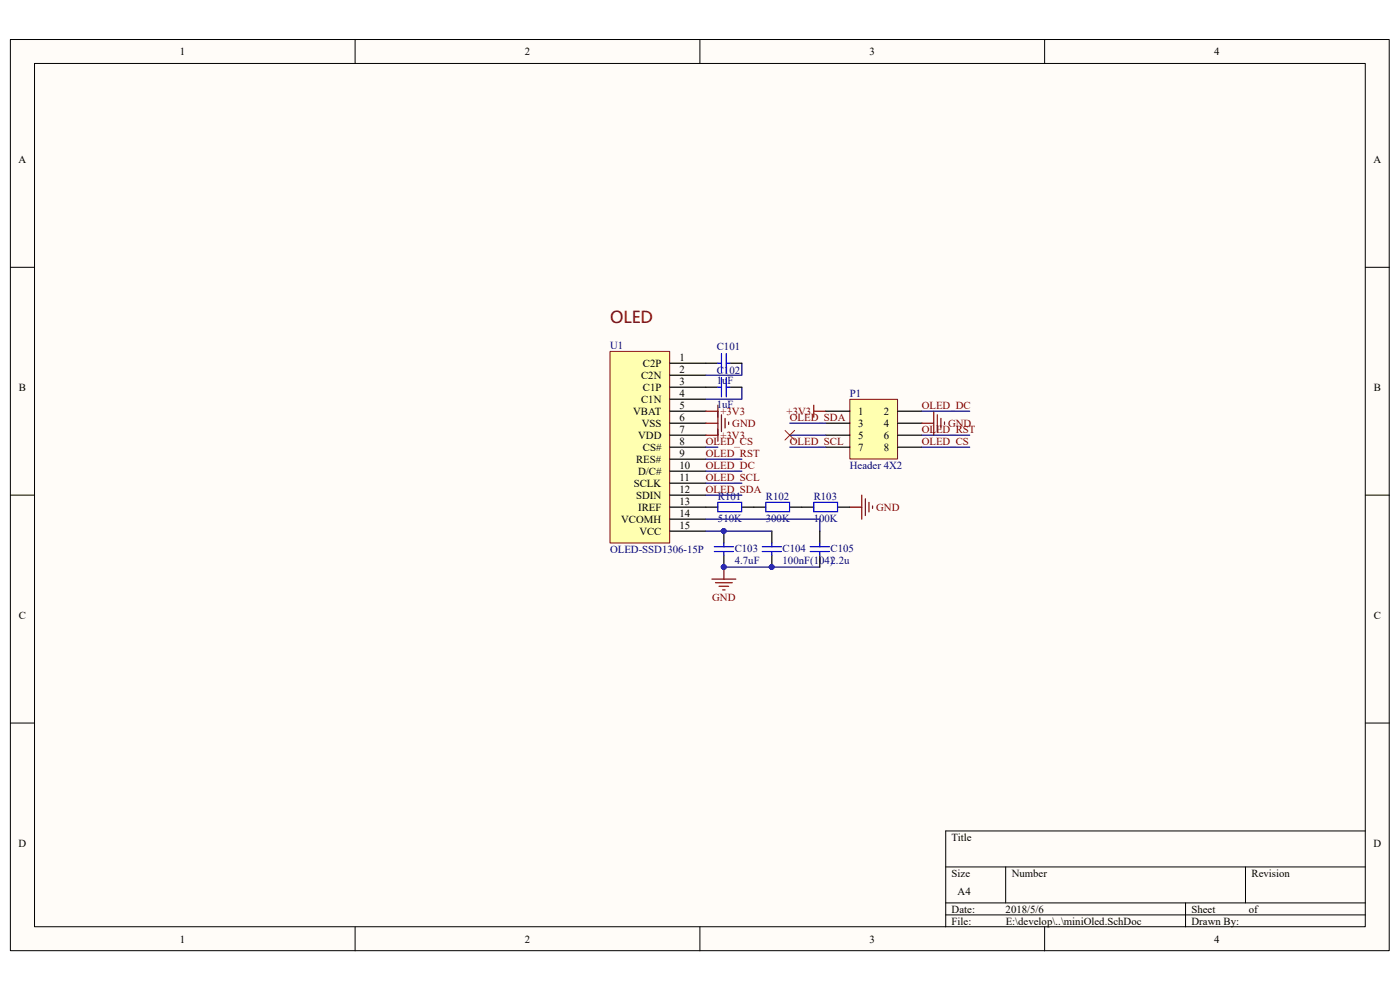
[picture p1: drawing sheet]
<svg xmlns="http://www.w3.org/2000/svg" width="297mm" height="210mm" viewBox="0 0 297 210" stroke-linecap="round" stroke-linejoin="round" font-family="sans-serif">
<path d="M2.2 8.4h292.5v193.3h-292.5z" fill="#fffcf8"/>
<path d="M2.2 8.4h292.5v193.3h-292.5z" fill="none" stroke="#000" stroke-width=".21"/>
<path d="M7.4 13.5h282.2v183.1h-282.2z" fill="#fffcf8"/>
<g fill="none" stroke="#000" stroke-width=".21">
<path d="M7.3 13.5h282.3v183.1h-282.3zM75.3 8.4v5.1M148.5 8.4v5.1M221.6 8.4v5.1M2.2 56.7h5.1M289.7 56.7h5.1M2.2 105h5.1M289.7 105h5.1M2.2 153.4h5.1M289.7 153.4h5.1M289.7 176.3h-89.1v20.3M75.3 196.6v5.1"/>
<path d="M148.5 196.6v5.1M200.6 183.9h89.1M200.6 191.5h89.1M200.6 194.1h89.1M213.4 183.9v7.6M221.6 196.6v5.1M251.5 191.5v5.1M264.2 183.9v7.6"/>
</g>
<path d="M129.5 74.6h12.6v40.6h-12.6z" fill="#ffffb0"/>
<path d="M129.4 74.5h12.7v40.7h-12.7z" fill="none" stroke="#800000" stroke-width=".21"/>
<g fill="none" stroke="#000" stroke-width=".25">
<path d="M142.1 77.1h7.7M142.1 79.6h7.7M142.1 82.1h7.7M142.1 84.7h7.7M142.1 87.2h7.7M142.1 89.8h7.7M142.1 92.3h7.7M142.1 94.9h7.7M142.1 97.4h7.7M142.1 100h7.7M142.1 102.5h7.7M142.1 105h7.7"/>
<path d="M142.1 107.6h7.7M142.1 110.1h7.7M142.1 112.7h7.7M153.6 112.7v2.5M153.6 117.8v2.5M163.7 112.7v2.5M163.7 117.8v2.5"/>
</g>
<g fill="none" stroke="#800000" stroke-width=".25">
<path d="M149.8 89.8h2.5M152.3 87.2v5.1M153.1 88v3.6M153.8 88.8v2M154.6 89.5v.5M172.6 86v2.5M172.6 87.2h2.6M180.3 107.6h2.5M182.8 105v5.1M183.6 105.8v3.6M184.4 106.6v2M185.1 107.3v.5"/>
<path d="M151 122.9h5.1M151.8 123.6h3.6M152.6 124.4h2M153.3 125.1h.5M153.6 120.3v2.6"/>
</g>
<g fill="#000080" stroke="#000080" stroke-width=".21">
<circle cx="153.5" cy="120.3" r=".49"/>
<circle cx="153.5" cy="112.6" r=".49"/>
<circle cx="163.7" cy="120.3" r=".49"/>
</g>
<path d="M151.5 116h4.1M151.5 117h4.1M153.6 115.2v.8M153.6 117v.8M161.7 116h4.1M161.7 117h4.1M163.7 115.2v.8M163.7 117v.8" fill="none" stroke="#00f" stroke-width=".25"/>
<path d="M180.3 84.8h10.1v12.6h-10.1z" fill="#ffffb0"/>
<path d="M180.3 84.7h10.1v12.7h-10.1z" fill="none" stroke="#800000" stroke-width=".21"/>
<g fill="none" stroke="#000" stroke-width=".25">
<path d="M149.8 77.1h2.5M154.8 77.1h2.6M149.8 82.1h2.5M154.8 82.1h2.6M175.2 87.2h5.1M175.2 89.8h5.1M175.2 92.3h5.1M175.2 94.9h5.1M190.5 87.2h5M190.5 89.8h5M190.5 92.3h5M190.5 94.9h5"/>
<path d="M149.8 107.6h2.5M157.4 107.6h5.1M167.6 107.6h5M173.9 112.7v2.5M173.9 117.8v2.5M177.7 107.6h2.6"/>
</g>
<path d="M149.8 87.2h2.5M149.8 92.3h2.5M152.3 86v2.5M152.3 91.1v2.5M195.5 89.8h2.6M198.1 87.2v5.1M198.9 88v3.6M199.6 88.8v2M200.4 89.5v.5" fill="none" stroke="#800000" stroke-width=".25"/>
<path d="M166.5 91.3l2.1 2M168.6 91.3l-2.1 2" fill="none" stroke="#f00" stroke-width=".21"/>
<g fill="none" stroke="#000080" stroke-width=".25">
<path d="M157.4 77.1v2.5h-7.6M149.8 97.4h7.6M149.8 100h7.6M149.8 94.9h2.5M157.4 82.1v2.6h-7.6M167.6 89.8h7.6M167.6 94.9h7.6M167.6 92.3h7.6M195.5 94.9h10.2M195.5 87.2h10.2M195.5 92.3h10.2M149.8 112.7h13.9"/>
<path d="M149.8 110.1h24.1v2.6M149.8 102.5h7.6M149.8 105h7.6M153.6 120.3h20.3"/>
</g>
<g fill="#000080" stroke="#000080" stroke-width=".21">
<circle cx="153.5" cy="112.6" r=".49"/>
<circle cx="163.7" cy="120.3" r=".49"/>
<circle cx="153.5" cy="120.3" r=".49"/>
</g>
<g fill="none" stroke="#00f" stroke-width=".25">
<path d="M152.3 77.1h.8M153.1 75v4.1M154.1 75v4.1M154.1 77.1h.7M152.3 82.1h.8M153.1 80.1v4.1M154.1 80.1v4.1M154.1 82.1h.7M152.3 106.6h5v2h-5zM162.5 106.6h5v2h-5zM171.9 117h4.1M171.9 116h4.1"/>
<path d="M172.6 106.6h5.1v2h-5.1zM173.9 115.2v.8M173.9 117v.8"/>
</g>
<text font-size="3.5" fill="#800000" x="129.4" y="68.5">OLED</text>
<g font-size="2.3">
<text x="38.2" y="11.7">1</text>
<text x="111.3" y="11.7">2</text>
<text x="184.5" y="11.7">3</text>
<text x="257.6" y="11.7">4</text>
<text x="3.9" y="34.6">A</text>
<text x="291.4" y="34.6">A</text>
<text x="136.4" y="77.9">C2P</text>
<text x="144.1" y="76.6">1</text>
<text x="4" y="82.9">B</text>
<text x="136" y="80.4">C2N</text>
<text x="136.4" y="82.9">C1P</text>
<text x="144.1" y="79.1">2</text>
<text x="144.1" y="81.7">3</text>
<text x="291.5" y="82.9">B</text>
<text x="134.3" y="88">VBAT</text>
<text x="136" y="85.5">C1N</text>
<text x="144.1" y="84.2">4</text>
<text x="144.1" y="86.7">5</text>
<text x="144.1" y="89.3">6</text>
<text x="182.1" y="88">1</text>
<text x="187.5" y="88">2</text>
<text x="135.4" y="93.1">VDD</text>
<text x="136.1" y="90.6">VSS</text>
<text x="136.4" y="95.6">CS#</text>
<text x="144.1" y="91.8">7</text>
<text x="144.1" y="94.4">8</text>
<text x="182.1" y="90.6">3</text>
<text x="182.1" y="93.1">5</text>
<text x="182.1" y="95.6">7</text>
<text x="187.5" y="90.6">4</text>
<text x="187.5" y="93.1">6</text>
<text x="187.5" y="95.6">8</text>
<text x="135" y="98.2">RES#</text>
<text x="135.4" y="100.7">D/C#</text>
<text x="144.1" y="96.9">9</text>
<text x="144.1" y="99.4">10</text>
<text x="144.1" y="102">11</text>
<text x="134.5" y="103.3">SCLK</text>
<text x="135" y="105.8">SDIN</text>
<text x="144.1" y="104.6">12</text>
<text x="144.1" y="107.1">13</text>
<text x="131.8" y="110.9">VCOMH</text>
<text x="135.4" y="108.4">IREF</text>
<text x="135.6" y="113.5">VCC</text>
<text x="144.1" y="109.6">14</text>
<text x="144.1" y="112.2">15</text>
<text x="4" y="131.3">C</text>
<text x="291.5" y="131.3">C</text>
<text x="3.9" y="179.6">D</text>
<text x="201.9" y="178.3">Title</text>
<text x="291.4" y="179.6">D</text>
<text x="201.9" y="186">Size</text>
<text x="214.6" y="186">Number</text>
<text x="265.5" y="186">Revision</text>
<text x="203.2" y="189.8">A4</text>
<text x="201.9" y="193.6">Date:</text>
<text x="201.9" y="196.1">File:</text>
<text x="213.3" y="193.6">2018/5/6</text>
<text x="213.4" y="196.1">E:\develop\..\miniOled.SchDoc</text>
<text x="252.8" y="196.1">Drawn By:</text>
<text x="252.8" y="193.6">Sheet</text>
<text x="265" y="193.6">of</text>
<text x="38.2" y="199.9">1</text>
<text x="111.3" y="199.9">2</text>
<text x="184.5" y="199.9">3</text>
<text x="257.6" y="199.9">4</text>
</g>
<g font-size="2.3" fill="#000080">
<text x="129.4" y="74">U1</text>
<text x="152.1" y="74.3">C101</text>
<text x="152.1" y="81.4">1uF</text>
<text x="152.1" y="79.4">C102</text>
<text x="152.1" y="86.5">1uF</text>
<text x="180.3" y="84.2">P1</text>
<text x="180.3" y="99.4">Header 4X2</text>
<text x="152.3" y="106.1">R101</text>
<text x="162.5" y="106.1">R102</text>
<text x="172.6" y="106.1">R103</text>
<text x="152.3" y="110.7">510K</text>
<text x="162.5" y="110.7">300K</text>
<text x="172.6" y="110.7">100K</text>
<text x="129.4" y="117.3">OLED-SSD1306-15P</text>
<text x="155.9" y="117">C103</text>
<text x="155.9" y="119.5">4.7uF</text>
<text x="166" y="117">C104</text>
<text x="166" y="119.5">100nF(104)2.2u</text>
<text x="176.2" y="117">C105</text>
</g>
<g font-size="2.3" fill="#800000">
<text x="152.8" y="88">+3V3</text>
<text x="166.9" y="88">+3V3</text>
<text x="167.6" y="89.3">OLED_SDA</text>
<text x="195.5" y="86.7">OLED_DC</text>
<text x="149.7" y="94.4">OLED_CS</text>
<text x="152.8" y="93.1">+3V3</text>
<text x="155.4" y="90.6">GND</text>
<text x="167.6" y="94.4">OLED_SCL</text>
<text x="195.5" y="91.8">OLED_RST</text>
<text x="195.5" y="94.4">OLED_CS</text>
<text x="201.1" y="90.6">GND</text>
<text x="149.7" y="96.9">OLED_RST</text>
<text x="149.7" y="99.4">OLED_DC</text>
<text x="149.7" y="102">OLED_SCL</text>
<text x="149.7" y="104.6">OLED_SDA</text>
<text x="185.9" y="108.4">GND</text>
<text x="151.1" y="127.4">GND</text>
</g>
</svg>
